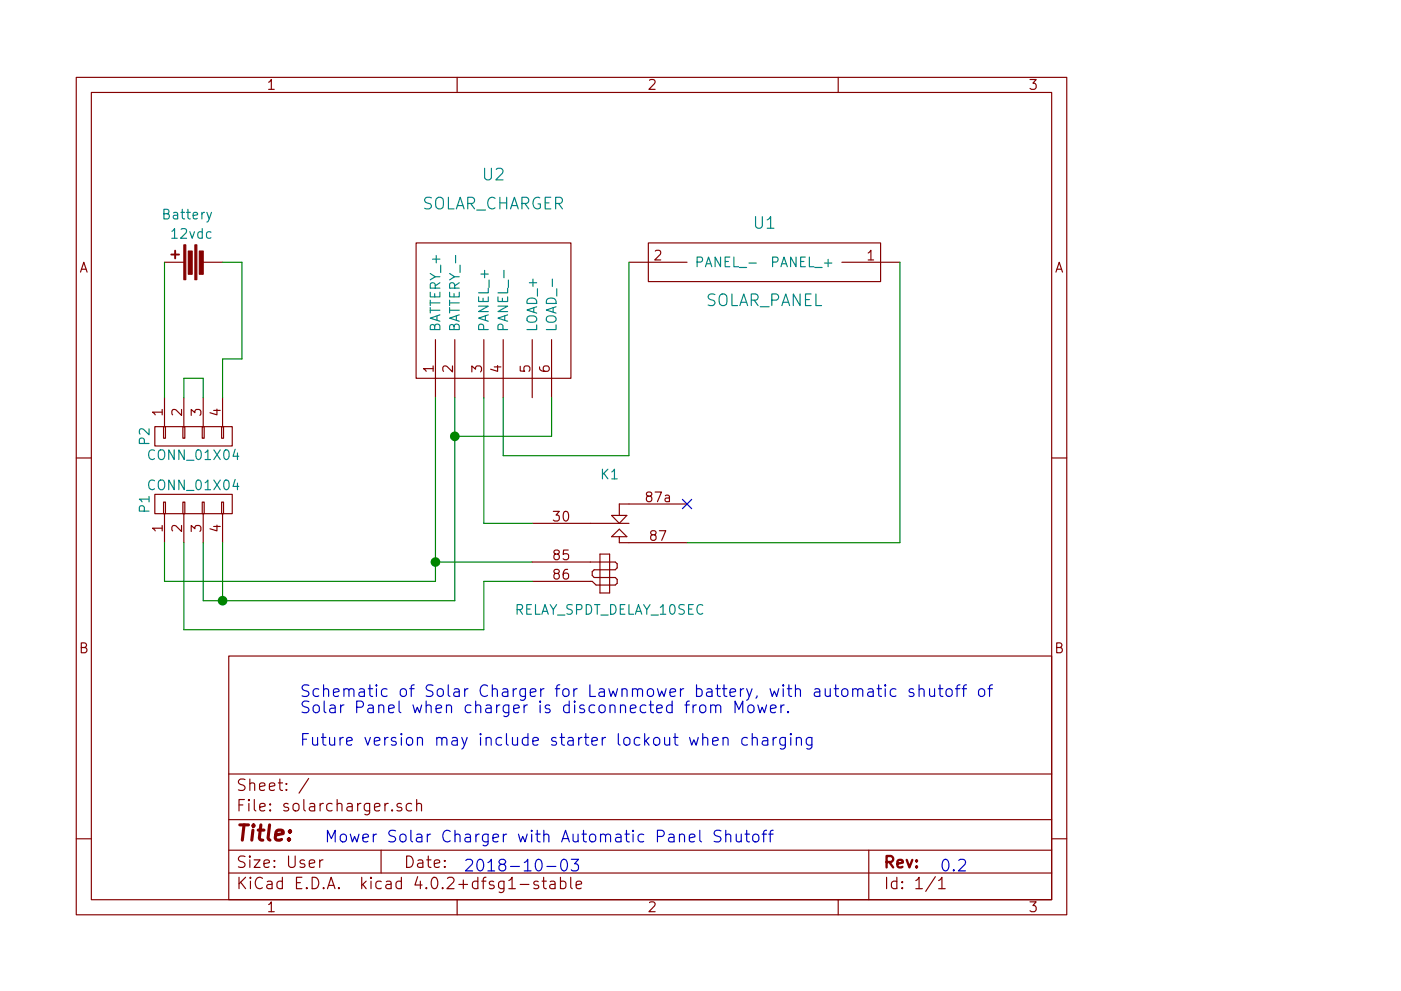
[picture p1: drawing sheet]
EESchema Schematic File Version 2
LIBS:solarcharger
LIBS:power
LIBS:device
LIBS:transistors
LIBS:conn
LIBS:linear
LIBS:regul
LIBS:74xx
LIBS:cmos4000
LIBS:adc-dac
LIBS:memory
LIBS:xilinx
LIBS:microcontrollers
LIBS:dsp
LIBS:microchip
LIBS:analog_switches
LIBS:motorola
LIBS:texas
LIBS:intel
LIBS:audio
LIBS:interface
LIBS:digital-audio
LIBS:philips
LIBS:display
LIBS:cypress
LIBS:siliconi
LIBS:opto
LIBS:atmel
LIBS:contrib
LIBS:valves
EELAYER 25 0
EELAYER END
$Descr User 5906 5118
encoding utf-8
Sheet 1 1
Title ""
Date ""
Rev ""
Comp ""
Comment1 ""
Comment2 ""
Comment3 ""
Comment4 ""
$EndDescr
$Comp
L Battery 12vdc
U 1 1
P 1000 1350
F 0 "12vdc" V 1150 1250 50  0000 L CNN
F 1 "Battery" V 1250 1250 50  0000 L CNN
F 2 "" V 1000 1390 50  0000 C CNN
F 3 "" V 1000 1390 50  0000 C CNN
	1    1000 1350
	0    -1   -1   0   
$EndComp
$Comp
L SOLAR_CHARGER U2
U 1 1
P 2550 1600
F 0 "U2" H 2550 2300 60  0000 C CNN
F 1 "SOLAR_CHARGER" H 2550 2150 60  0000 C CNN
F 2 "" H 2350 1450 60  0000 C CNN
F 3 "" H 2350 1450 60  0000 C CNN
	1    2550 1600
	1    0    0    -1  
$EndComp
$Comp
L SOLAR_PANEL U1
U 1 1
P 3950 1350
F 0 "U1" H 3950 1550 60  0000 C CNN
F 1 "SOLAR_PANEL" H 3950 1150 60  0000 C CNN
F 2 "" H 3950 1350 60  0000 C CNN
F 3 "" H 3950 1350 60  0000 C CNN
	1    3950 1350
	-1   0    0    -1  
$EndComp
$Comp
L RELAY_SPDT K1
U 1 1
P 3150 2800
F 0 "K1" H 3150 3150 50  0000 C CNN
F 1 "RELAY_SPDT_DELAY_10SEC" H 3150 2450 50  0000 C CNN
F 2 "" H 3150 2950 50  0000 C CNN
F 3 "" H 3150 2950 50  0000 C CNN
	1    3150 2800
	1    0    0    -1  
$EndComp
$Comp
L CONN_01X04 P1
U 1 1
P 1000 2600
F 0 "P1" H 1000 2850 50  0000 C CNN
F 1 "CONN_01X04" V 1100 2600 50  0000 C CNN
F 2 "" H 1000 2600 50  0000 C CNN
F 3 "" H 1000 2600 50  0000 C CNN
	1    1000 2600
	0    -1   -1   0   
$EndComp
$Comp
L CONN_01X04 P2
U 1 1
P 1000 2250
F 0 "P2" H 1000 2500 50  0000 C CNN
F 1 "CONN_01X04" V 1100 2250 50  0000 C CNN
F 2 "" H 1000 2250 50  0000 C CNN
F 3 "" H 1000 2250 50  0000 C CNN
	1    1000 2250
	0    -1   1    0   
$EndComp
NoConn ~ 3550 2600
Text Notes 4000 4350 2    60   ~ 0
Mower Solar Charger with Automatic Panel Shutoff
Text Notes 3000 4500 2    60   ~ 0
2018-10-03
Text Notes 5000 4500 2    60   ~ 0
0.2
Text Notes 1550 3850 0    60   ~ 0
Schematic of Solar Charger for Lawnmower battery, with automatic shutoff of\nSolar Panel when charger is disconnected from Mower.\n\nFuture version may include starter lockout when charging
Connection ~ 2250 2900
Wire Wire Line
	850  3000 850  2800
Wire Wire Line
	2250 3000 850  3000
Wire Wire Line
	1250 1850 1250 1350
Wire Wire Line
	850  2050 850  1350
Connection ~ 2350 2250
Wire Wire Line
	2850 2250 2350 2250
Wire Wire Line
	2850 2050 2850 2250
Wire Wire Line
	4650 2800 4650 1350
Wire Wire Line
	2500 2700 2500 2050
Wire Wire Line
	2350 3100 2350 2050
Wire Wire Line
	2250 3000 2250 2050
Wire Wire Line
	2750 2700 2500 2700
Wire Wire Line
	4650 2800 3550 2800
Wire Wire Line
	2600 2350 2600 2050
Wire Wire Line
	3250 2350 2600 2350
Wire Wire Line
	3250 1350 3250 2350
Wire Wire Line
	2750 2900 2250 2900
Wire Wire Line
	1250 1350 1150 1350
Wire Wire Line
	1150 2050 1150 1850
Wire Wire Line
	1150 1850 1250 1850
Wire Wire Line
	1050 3100 2350 3100
Wire Wire Line
	1150 3100 1150 2800
Wire Wire Line
	1050 2050 1050 1950
Wire Wire Line
	1050 1950 950  1950
Wire Wire Line
	950  1950 950  2050
Wire Wire Line
	1050 3100 1050 2800
Connection ~ 1150 3100
Wire Wire Line
	950  2800 950  3250
Wire Wire Line
	950  3250 2500 3250
Wire Wire Line
	2500 3250 2500 3000
Wire Wire Line
	2500 3000 2750 3000
$EndSCHEMATC
